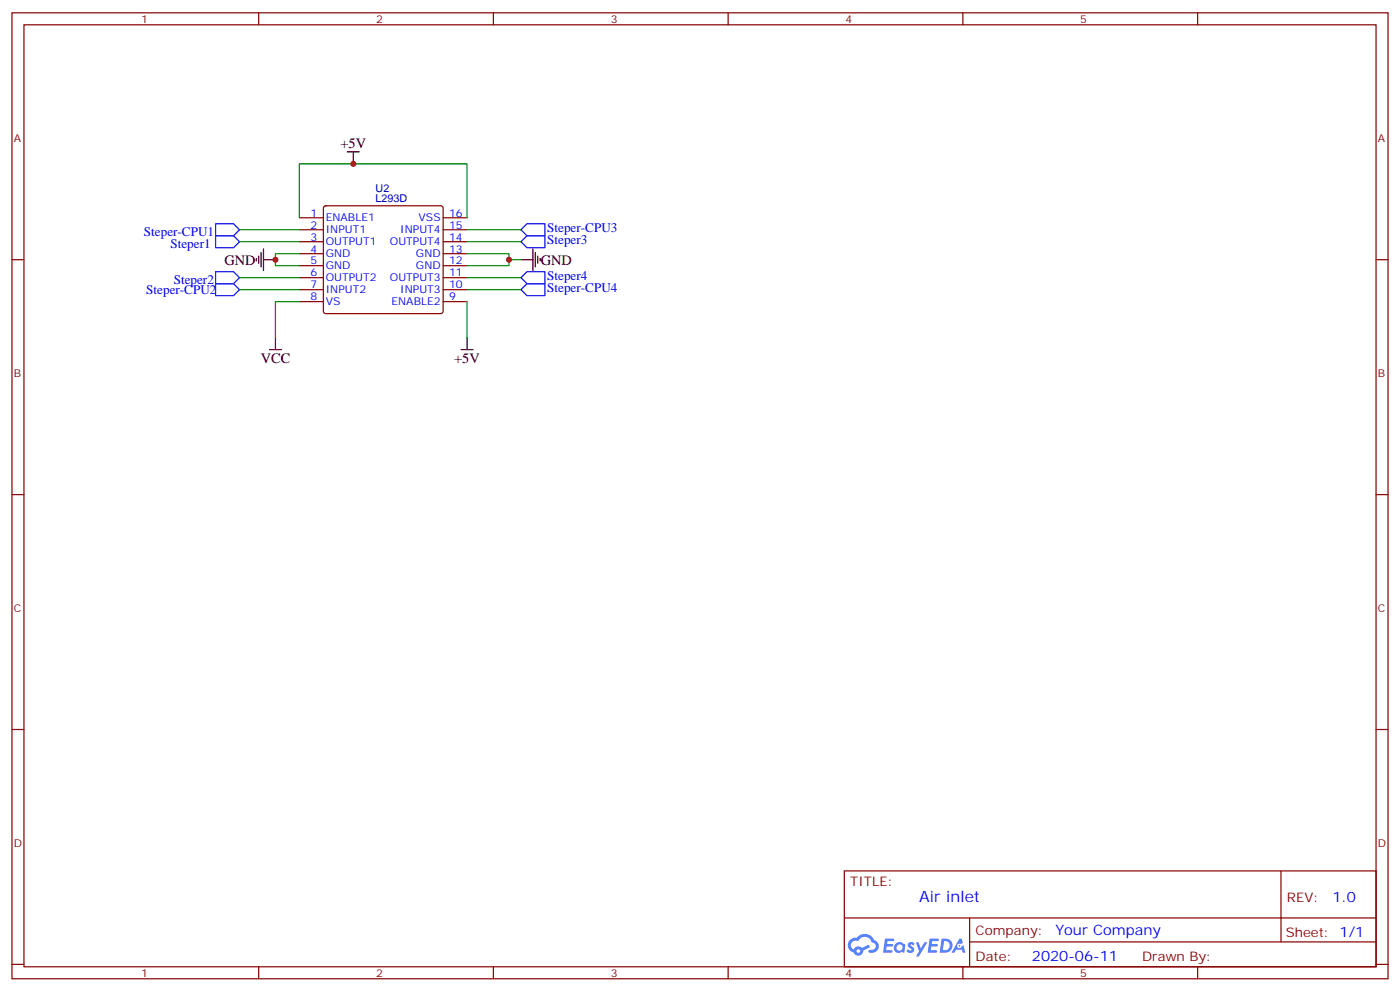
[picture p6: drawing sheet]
<svg xmlns="http://www.w3.org/2000/svg" width="412mm" height="292mm" viewBox="0 0 412 292" stroke-linecap="round" stroke-linejoin="round" font-family="sans-serif">
<g fill="none" stroke="#870000" stroke-width=".35">
<path d="M3.5 3.8h405.4v284.3h-405.4zM7.1 7.3h398.2v277.3h-398.2zM76.2 3.8v3.5M145.3 3.8v3.5M214.5 3.8v3.5M283.6 3.8v3.5M352.8 3.8v3.5M3.5 76.4h3.6M405.3 76.4h3.6M3.5 145.6h3.6M405.3 145.6h3.6M3.5 214.7h3.6"/>
<path d="M405.3 214.7h3.6M248.7 256.4h156.6v28.2h-156.6zM377.3 256.4v20.9M248.7 270.2h156.5M285.6 277.3h119.6M285.6 270.2v14.1M3.5 283.9h3.6M76.2 284.6v3.5M145.3 284.6v3.5M214.5 284.6v3.5M283.6 284.6v3.5M352.8 284.6v3.5"/>
<path d="M405.3 283.9h3.6"/>
</g>
<g fill="#5487ff">
<path d="M267.7 277.5a1.22 1.22 0 0 1 1.7 .3l-.4 .6a.47 .47 0 0 0-.3-.4 .47 .47 0 0 0-.5 .2l.1 .2a1.14 1.14 0 0 1 .8 1.7 1.14 1.14 0 0 1-1.9 0l-.2-.2 .5-.5 .7 .4a.29 .29 0 0 0 .3-.2 .29 .29 0 0 0-.2-.4 1.04 1.04 0 0 1-.6-1.7z"/>
<path d="M260.7 276.3h2.4l.3 .2-.2 .5h-1.8l-.1 .9h1.5l.3 .4-.3 .3h-1.6l-.2 1.1 1.7 .1 .2 .3-.2 .3h-2.6z"/>
<path d="M273.8 276.3h2.4l.3 .2-.1 .5h-1.8l-.2 .9h1.6l.3 .4-.4 .3h-1.6l-.1 1.1 1.7 .1 .2 .3-.2 .3h-2.6z"/>
<path d="M282.6 276.3h.7l.3 1.2-.6 .4a.69 .69 0 0 0-1 .2 .69 .69 0 0 0 .4 1 .69 .69 0 0 0 .9-.6l.5-.3 .6 2.2h-.8l-.2-.8h-1.8l-.5 .8h-.8z"/>
<path d="M269.8 277.4h.8l.6 1.8 1.1-1.8h.9l-2.6 4.2h-.8l.9-1.6z"/>
<path d="M277.4 276.3l-.6 4.1h1.3a2.11 2.11 0 0 0 2.5-2.1 2.11 2.11 0 0 0-2.5-2zM278.1 277a1.39 1.39 0 0 1 1.7 1.4 1.39 1.39 0 0 1-1.8 1.3h-.3z"/>
<path d="M263.7 277.9a1.54 1.54 0 0 0-.1 2.2 1.54 1.54 0 0 0 2.2 .1l.6 .2 .3-2.3-.2-.2h-.4a1.49 1.49 0 0 0-2.4 0zM264 278.9a.94 .94 0 0 1 1.8 0 .94 .94 0 0 1-1.8 0z"/>
<path d="M250.4 276.7a2.18 2.18 0 0 0 1.1 3.7 1.44 1.44 0 0 0 1.6 .9 1.44 1.44 0 0 0 1.2-1.5l2-1-.5-.7-1.9 .9a1.47 1.47 0 0 0-2.4 .5 1.39 1.39 0 0 1-.7-2 1.39 1.39 0 0 1 2-.4 2.12 2.12 0 0 1 2.2-1.3 2.12 2.12 0 0 1 1.9 1.7 1.14 1.14 0 0 1 1.1 1.4 1.14 1.14 0 0 1-1.7 .7 .43 .43 0 0 0-.5 .4 .43 .43 0 0 0 .4 .5 1.98 1.98 0 0 0 2.5-1.3 1.98 1.98 0 0 0-1.2-2.5 3.1 3.1 0 0 0-5.3-.7l-.9 .1zM252.3 280a.55 .55 0 0 1 1.1 0 .55 .55 0 0 1-1.1 0z"/>
<circle cx="282.6" cy="278.4" r=".26"/>
</g>
<g fill="none" stroke="#870000" stroke-width=".35">
<path d="M88.2 64.1h7M88.2 67.6h7M88.2 71.2h7M88.2 74.7h7M88.2 78.2h7M95.5 60.8l.5-.2h33.8l.5 .2 .2 .5v30.3l-.2 .5-.5 .2h-33.8l-.5-.2-.3-.5v-30.3zM130.5 64.1h7.1M130.5 67.6h7.1M130.5 71.2h7.1M130.5 74.7h7.1M130.5 78.2h7.1M88.2 81.7h7"/>
<path d="M88.2 85.3h7M88.2 88.8h7M130.5 81.7h7.1M130.5 85.3h7.1M130.5 88.8h7.1"/>
</g>
<g fill="none" stroke="#000" stroke-width=".35">
<path d="M102.3 44.7h3.5M104.1 44.7v3.5M75.5 76.1v.7M76.2 75.4v2.1M76.9 74.3v4.3M77.6 76.4h3.5M77.6 73.3v6.3M153.5 76.4h3.5M157 73.3v6.3M157.7 74.3v4.3M158.4 75.4v2.1M159.1 76.1v.7"/>
<path d="M81.1 99.4v3.5M137.6 99.4v3.5M79.4 102.9h3.5M135.8 102.9h3.5"/>
</g>
<g fill="none" stroke="#008700" stroke-width=".35">
<path d="M70.6 71.2h17.6M70.6 67.6h17.6M88.2 64.1v-15.9h49.4v15.9M88.2 74.7h-7.1v3.5h7.1M137.6 74.7h12.3v1.7h3.6M137.6 71.2h15.9M137.6 67.6h15.9M149.9 76.4v1.8h-12.3M70.6 81.7h17.6M70.6 85.3h17.6M88.2 88.8h-7.1v10.6M137.6 88.8v10.6"/>
<path d="M137.6 81.7h15.9M137.6 85.3h15.9"/>
</g>
<path d="M63.5 65.9h5.3l1.8 1.7-1.8 1.8h-5.3zM63.5 80h5.3l1.8 1.7-1.8 1.8h-5.3zM63.5 69.4h5.3l1.8 1.8-1.8 1.7h-5.3zM153.5 67.6l1.7-1.7h5.3v3.5h-5.3zM153.5 71.2l1.7-1.8h5.3v3.5h-5.3zM63.5 83.5h5.3l1.8 1.8-1.8 1.7h-5.3zM153.5 85.3l1.7-1.8h5.3v3.5h-5.3zM153.5 81.7l1.7-1.7h5.3v3.5h-5.3z" fill="none" stroke="#00f" stroke-width=".35"/>
<g fill="#c00">
<circle cx="81.1" cy="76.4" r=".88"/>
<circle cx="149.9" cy="76.4" r=".88"/>
<circle cx="104.1" cy="48.2" r=".88"/>
</g>
<text font-size="4.6" fill="#00f" x="270.8" y="265.4">Air inlet</text>
<g font-size="4.2">
<text x="100.3" y="43.7">+5V</text>
<text x="66.1" y="77.9">GND</text>
<text x="159.3" y="77.9">GND</text>
<text x="76.9" y="106.8">VCC</text>
<text x="133.8" y="106.8">+5V</text>
</g>
<g font-size="4.2" fill="#00f">
<text x="392.5" y="265.6">1.0</text>
<text x="310.9" y="275.2">Your Company</text>
<text x="304" y="283">2020-06-11</text>
</g>
<g font-size="3.9" fill="#00f">
<text x="42.4" y="69.4">Steper-CPU1</text>
<text x="161.2" y="68.3">Steper-CPU3</text>
<text x="161.2" y="71.8">Steper3</text>
<text x="50.2" y="72.9">Steper1</text>
<text x="51.2" y="83.5">Steper2</text>
<text x="161.2" y="82.4">Steper4</text>
<text x="43.1" y="86.5">Steper-CPU2</text>
<text x="161.2" y="86">Steper-CPU4</text>
</g>
<g font-size="3.9" fill="#800">
<text x="250.5" y="260.9">TITLE:</text>
<text x="379.1" y="265.6">REV:</text>
<text x="287.4" y="275.1">Company:</text>
<text x="378.7" y="275.8">Sheet: 1/1</text>
<text x="287.4" y="282.8">Date:</text>
<text x="336.4" y="282.9">Drawn By:</text>
</g>
<g font-size="3.2" fill="#800">
<text x="41.6" y="6.8">1</text>
<text x="110.8" y="6.8">2</text>
<text x="179.9" y="6.8">3</text>
<text x="249.1" y="6.8">4</text>
<text x="318.2" y="6.8">5</text>
<text x="4.1" y="41.9">A</text>
<text x="405.9" y="41.9">A</text>
<text x="4.1" y="111">B</text>
<text x="405.9" y="111">B</text>
<text x="4.1" y="180.2">C</text>
<text x="405.9" y="180.2">C</text>
<text x="4.1" y="249.3">D</text>
<text x="405.9" y="249.3">D</text>
<text x="41.6" y="287.6">1</text>
<text x="110.8" y="287.6">2</text>
<text x="179.9" y="287.6">3</text>
<text x="249.1" y="287.6">4</text>
<text x="318.2" y="287.6">5</text>
</g>
<g font-size="3.2" fill="#000080">
<text x="110.6" y="59.5">L293D</text>
<text x="110.6" y="56.5">U2</text>
</g>
<g font-size="3.2" fill="#00f">
<text x="91.5" y="63.7">1</text>
<text x="96" y="65.2">ENABLE1</text>
<text x="123.3" y="65.2">VSS</text>
<text x="132.3" y="63.7">16</text>
<text x="91.5" y="67.3">2</text>
<text x="91.5" y="70.8">3</text>
<text x="96" y="68.7">INPUT1</text>
<text x="117.9" y="68.7">INPUT4</text>
<text x="132.3" y="70.8">14</text>
<text x="132.3" y="67.3">15</text>
<text x="91.5" y="74.3">4</text>
<text x="91.5" y="77.9">5</text>
<text x="96" y="72.2">OUTPUT1</text>
<text x="96" y="75.7">GND</text>
<text x="114.8" y="72.2">OUTPUT4</text>
<text x="122.5" y="75.7">GND</text>
<text x="132.3" y="77.9">12</text>
<text x="132.3" y="74.3">13</text>
<text x="91.5" y="81.4">6</text>
<text x="96" y="79.3">GND</text>
<text x="96" y="82.8">OUTPUT2</text>
<text x="114.8" y="82.8">OUTPUT3</text>
<text x="122.5" y="79.3">GND</text>
<text x="132.3" y="81.4">11</text>
<text x="91.5" y="84.9">7</text>
<text x="91.5" y="88.4">8</text>
<text x="96" y="86.3">INPUT2</text>
<text x="96" y="89.9">VS</text>
<text x="115.3" y="89.9">ENABLE2</text>
<text x="117.9" y="86.3">INPUT3</text>
<text x="132.3" y="88.4">9</text>
<text x="132.3" y="84.9">10</text>
</g>
</svg>
